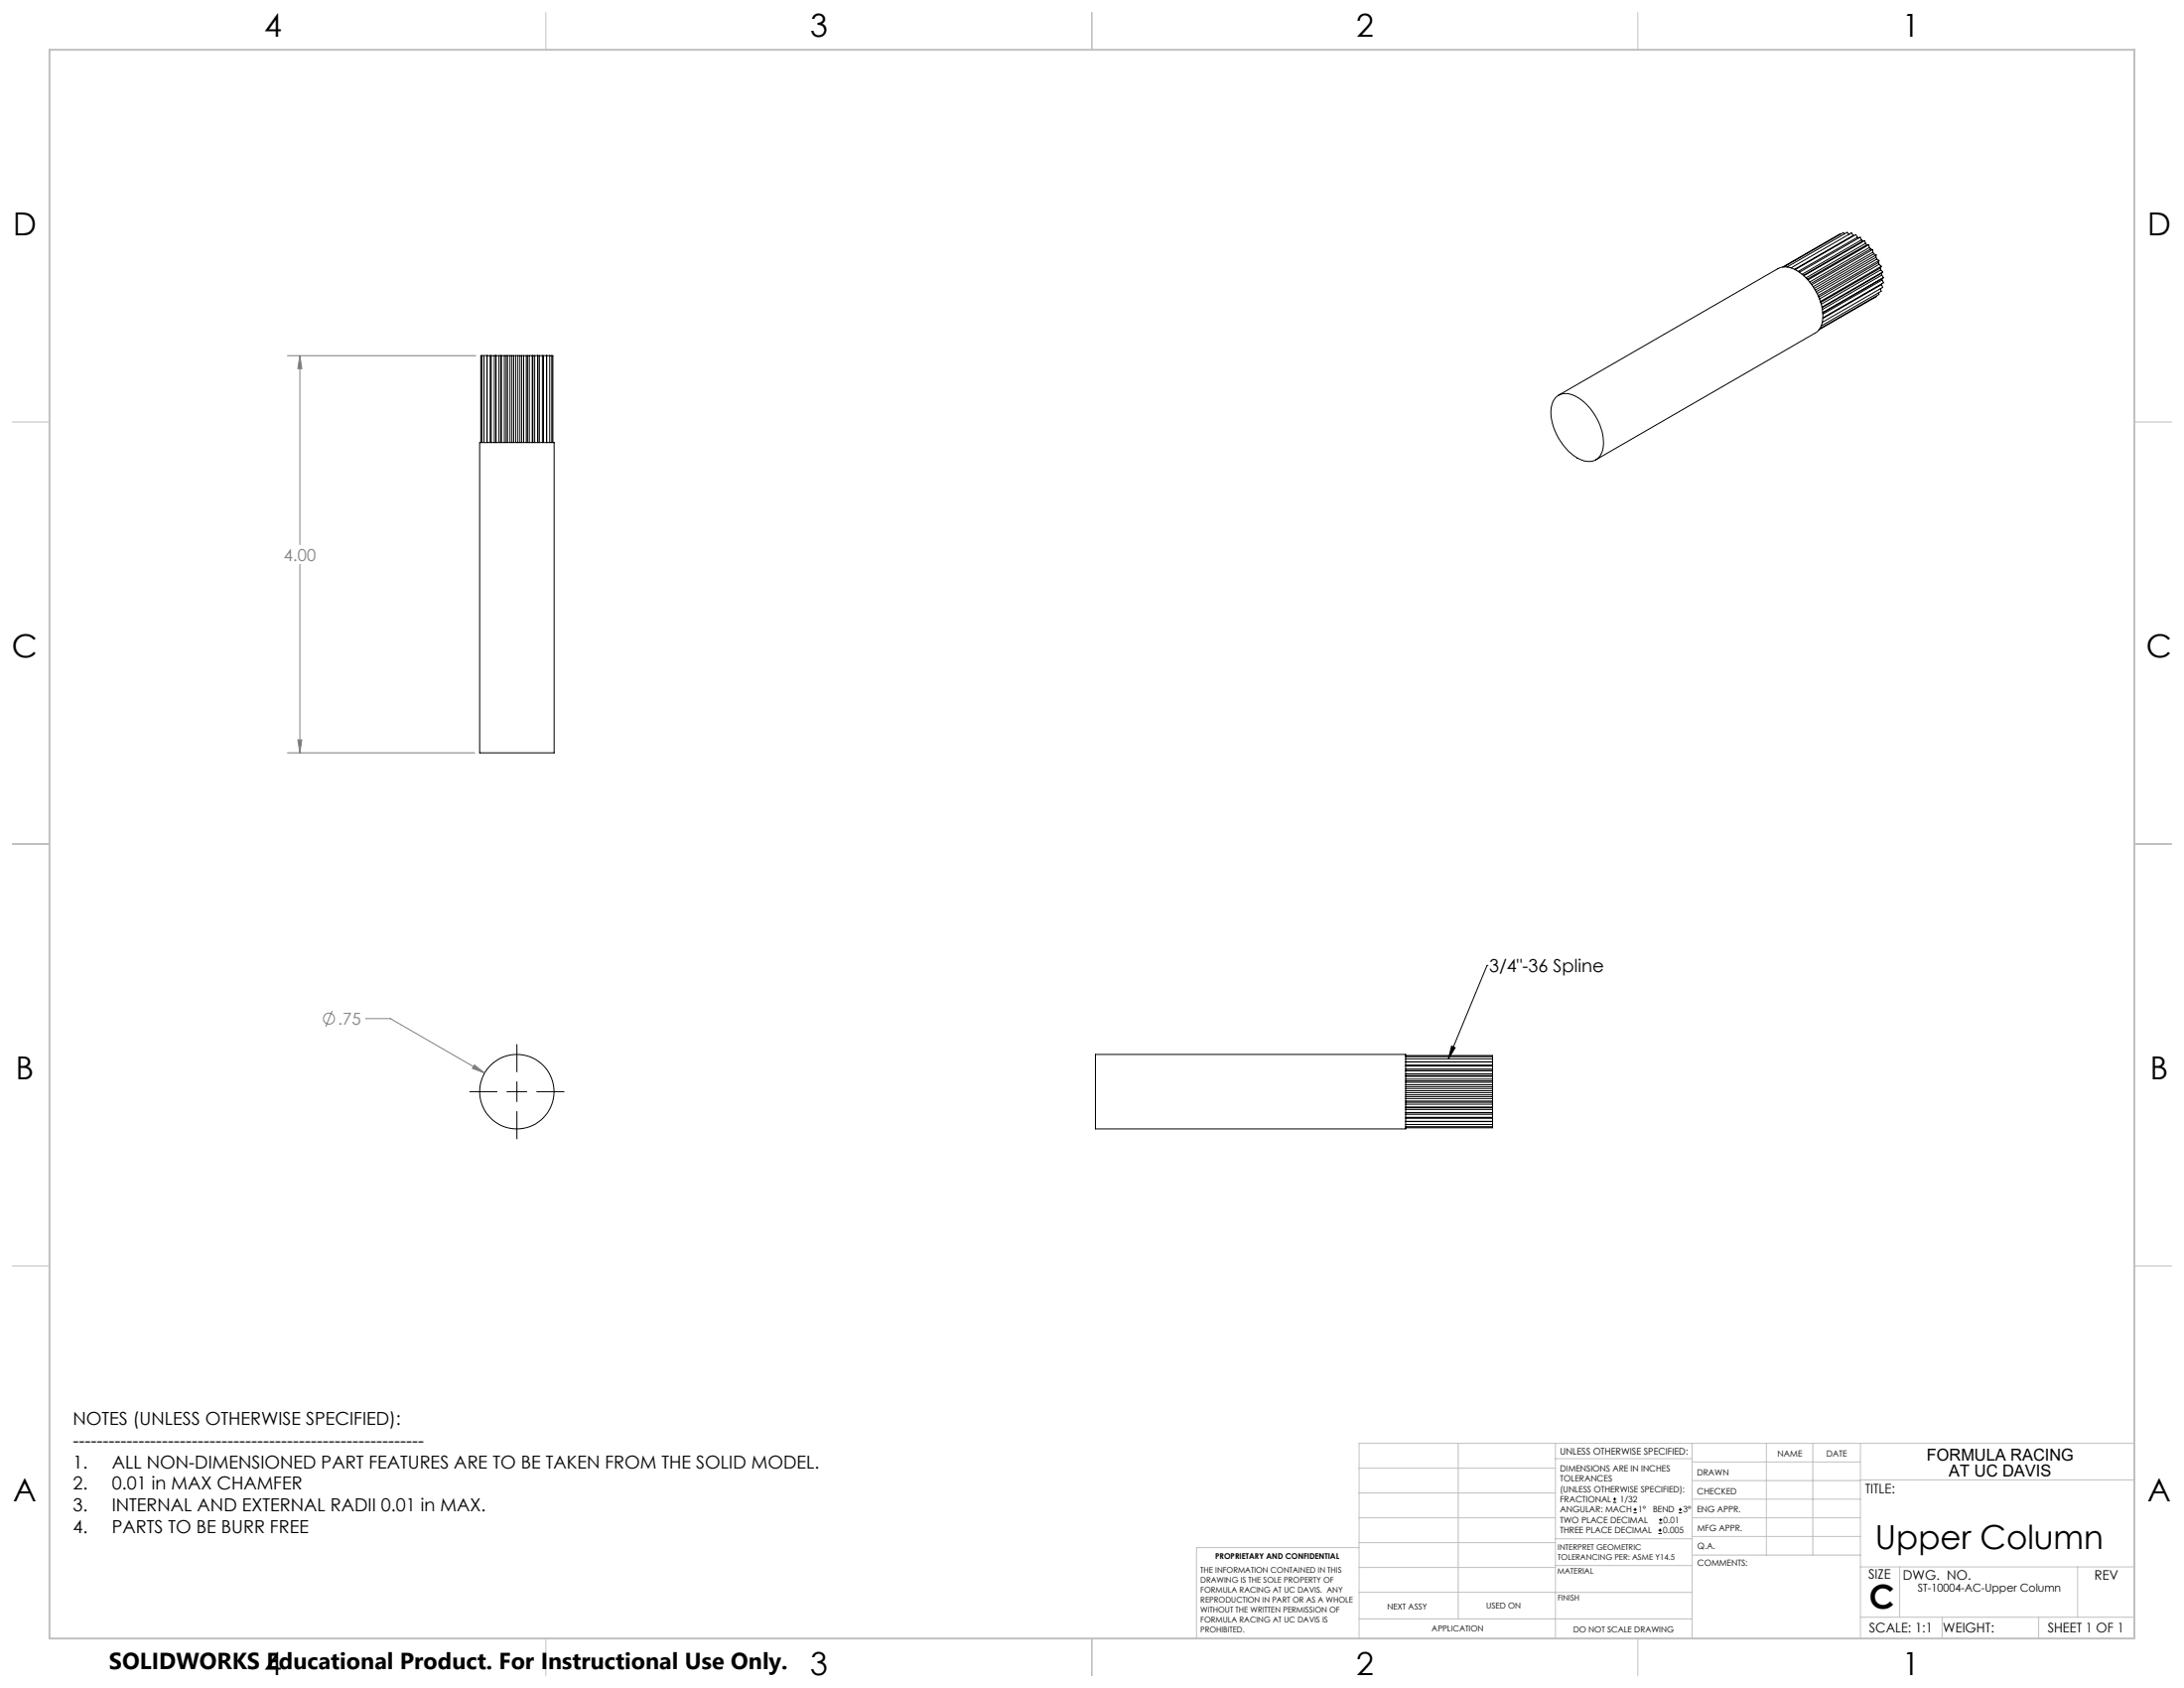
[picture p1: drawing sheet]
<svg xmlns="http://www.w3.org/2000/svg" width="559mm" height="432mm" viewBox="0 0 559 432" stroke-linecap="round" stroke-linejoin="round" font-family="sans-serif">
<g fill="none" stroke="#000" stroke-width=".25">
<path d="M470.9 59.9h-.2l-14.6 8.4M471.9 59.8l-.3-.3-15.1 8.8M473.1 59.9l-.5-.5-15.4 8.9M474.2 60.2l-15.1 8.7M474.2 60.2l.1 .1M474.2 60.2l-.5-.6-15.5 8.9M475.2 60.7l-15.1 8.7M475.2 60.7l-.4-.7-15.5 9M475.2 60.7l.4 .2M476.3 61.4l-15.2 8.8M476.3 61.4l-.3-.7-15.6 8.9M476.3 61.4l.3 .3"/>
<path d="M476.6 61.7l-15.2 8.7M477.1 61.6l-15.6 9M477.1 61.6l.2 .7M477.1 61.6l-.5 .1M477.3 62.3l-15.2 8.8M477.3 62.3l.4 .3M477.7 62.6l-15.3 8.8M477.7 62.6h.5M478.2 62.6l-15.6 9M478.2 62.6l.1 .7M478.3 63.3l-15.3 8.8M478.3 63.3l.3 .4"/>
<path d="M478.6 63.7l-15.3 8.8M478.6 63.7l.5 .2M479.1 63.9l-15.5 8.9M479.1 63.9l.1 .6M479.2 64.5l-15.3 8.8M479.2 64.5l.3 .4M479.5 64.9l-15.3 8.9M479.5 64.9l.5 .3M480 65.8l-15.3 8.8M480 65.8l.2 .5M480 65.2l-15.6 9M480 65.2v.6"/>
<path d="M480 75.8l-14.6 8.5M480.2 66.3l-15.3 8.8M480.2 66.3l.6 .3M480.6 67.2l-15.3 8.8M480.6 67.2l.2 .4M480.7 74.9l.1 .4-15.2 8.8M480.8 66.6l-15.6 9M480.8 66.6l-.2 .6M480.8 67.6l-15.3 8.9M480.8 67.6l.5 .5M481.1 68.6l-15.3 8.8M481.1 68.6l.1 .4"/>
<path d="M481.1 73.9l.2 .6-15.4 8.9M481.2 69l-15.2 8.8M481.2 69l.5 .6M481.3 68.1l-15.5 9M481.3 68.1l-.2 .5M481.4 69.9l-15.2 8.8M481.4 72.8l.3 .7-15.4 8.9M481.4 69.9l.1 .5M481.4 72.8l-15 8.7M481.4 72.6v.2M481.5 70.4l-15.2 8.8M481.5 70.4l.4 .6"/>
<path d="M481.5 71.6l.4 .7-15.5 9M481.5 71.6l-15.1 8.8M481.7 69.6l-15.5 9M481.7 69.6l-.3 .3M481.9 71l-15.5 9M481.9 71l-.4 .2v.4M123.3 91v22.2M123.8 91v22.2M124.6 91v22.2M125.4 91v22.2M125.7 91v22.2M126.5 91v22.2"/>
<path d="M126.9 91v22.2M127.7 91v22.2M128.1 91v22.2M128.3 91v22.2M129 91v22.2M129.5 91v22.2M129.9 91v22.2M130.5 91v22.2M131 91v22.2M131.4 91v22.2M132 91v22.2M132.5 91v22.2"/>
<path d="M133 91v22.2M133.5 91v22.2M134 91v22.2M134.7 91v22.2M135 91v22.2M135.4 91v22.2M136.2 91v22.2M136.3 91v22.2M136.8 91v22.2M137.5 91v22.2M137.6 91v22.2M138 91v22.2"/>
<path d="M138.8 91v22.2M139.1 91v22.2M139.8 91v22.2M139.9 91v22.2M140.7 91v22.2M141.2 91v22.2M122.7 113.2h19.1v79.4h-19.1zM123 113.2v-22.2h18.5v22.2M398 101.7a4.6 4.6 0 0 1 6.1 .3 14.1 14.1 0 0 1 6 13.1 3.8 3.8 0 0 1-6 2.3 14.3 14.3 0 0 1-7.2-13.2l.5-1.6zM398.8 101.1l56.1-32.4a5.3 5.3 0 0 1 5.9 1.3 14 14 0 0 1 5.4 12.7l-.7 1.5-.6 .7-56.6 32.7M380.5 247h.1M380.5 247l-9.9 23.9"/>
<path d="M120.2 279.3h7M129.7 279.3h5.1M132.3 267.2v7M132.3 276.7v5.1M137.3 279.3h7M280.3 269.7h79.4v19.1h-79.4zM359.7 278.4h22.2M359.7 278h22.2M359.7 270h22.2v18.5h-22.2M359.7 279h22.2M359.7 279.5h22.2M359.7 276.9h22.2"/>
<path d="M359.7 276.5h22.2M359.7 277.5h22.2M359.7 275.3h22.2M359.7 275.1h22.2M359.7 276h22.2M359.7 274.7h22.2M359.7 273.9h22.2M359.7 273.5h22.2M359.7 272.7h22.2M359.7 272.5h22.2M359.7 271.7h22.2M359.7 271.6h22.2"/>
<path d="M359.7 270.9h22.2M359.7 270.3h22.2M371.4 267.6l.9 .4-1.7 2.9zM132.3 284.3v7M359.7 280.1h22.2M359.7 280.5h22.2M359.7 281.7h22.2M359.7 281h22.2M359.7 282h22.2M359.7 283.2h22.2M359.7 282.5h22.2M359.7 283.4h22.2"/>
<path d="M359.7 283.8h22.2M359.7 284.6h22.2M359.7 284.7h22.2M359.7 285h22.2M359.7 285.8h22.2M359.7 286.1h22.2M359.7 286.8h22.2M359.7 286.9h22.2M359.7 287.7h22.2M359.7 288.2h22.2M412.7 384.3h.9M412.7 383.5h.9"/>
<path d="M413.1 383.1v.8M418 387h.8M418 386.2h.8M418.4 385.7v.9M424.3 392.3h.9M424.3 391.4h.9M424.5 389.6h.8M424.5 388.8h.8M424.7 391v.9M424.9 388.4v.8M429.5 387h.9M429.5 386.2h.9"/>
<path d="M429.9 385.7v.9"/>
<circle cx="132.2" cy="279.3" r="9.5"/>
</g>
<g fill="none" stroke="#808080" stroke-width=".25">
<path d="M73.6 91h48.1M76.7 91l.5 3.3h-1zM76.7 91v48.3M76.7 144.4v48.2M73.6 192.6h47.9M76.2 189.3h1l-.5 3.3zM85 258.6l-1.6 4M93.5 260.6h6.4l24.1 13.9M121.4 272.4l2.6 2.1-3.1-1.2z"/>
<circle cx="84.2" cy="260.6" r="1.41"/>
</g>
<g fill="none" stroke="#c0c0c0" stroke-width=".25">
<path d="M139.7 3.2v9.5M279.4 3.2v9.5M419.1 3.2v9.5M3.1 107.9h9.6M546.1 107.9h9.5M3.1 215.9h9.6M546.1 215.9h9.5M3.1 323.8h9.6M546.1 323.8h9.5M347.7 375.6h50.3M373.1 369.2v44.9M398 369.2v49.9"/>
<path d="M398 373.1h34.9M432.9 369.2v49.9M432.9 378.7h43.1M432.9 374h43.1M451.9 369.2v28.6M463.8 369.2v28.6M476 369.2v49.9M476 378.6h70.1M546.1 369.2h-198.4v49.9M347.7 394.6h50.3M347.7 388.3h50.3M347.7 381.9h50.3"/>
<path d="M347.7 395.9h-41.6v23.2M398 393.6h35M432.9 383.5h43.1M432.9 388.3h43.1M432.9 393h43.1M433 397.8h43M139.7 419.1v9.6M279.4 419.1v9.6M347.7 414.1h85.2M347.7 401h50.3M347.7 407.3h50.3M398 407.4h34.9"/>
<path d="M398 400.5h35M419.1 419.1v9.6M476 413.7h70.1M476 400.8h70.1M486.1 400.8v12.9M496.9 413.7v5.4M521.6 413.7v5.4M531.6 400.8v12.9"/>
</g>
<path d="M12.7 12.7h533.4v406.4h-533.4z" fill="none" stroke="#c0c0c0" stroke-width=".5"/>
<path d="M371.4 267.6l.9 .4-1.7 2.9z" fill="#000"/>
<path d="M121.4 272.4l-.5 .9 3.1 1.2zM76.7 91l.5 3.3h-1zM76.2 189.3h1l-.5 3.3z" fill="#808080"/>
<g font-size="8.5">
<text x="479.8" y="396.1">Upper Column</text>
<text x="478.3" y="411.4">C</text>
</g>
<g font-size="8.1">
<text x="67.6" y="9.3">4</text>
<text x="207.3" y="9.3">3</text>
<text x="347" y="9.3">2</text>
<text x="486.7" y="9.3">1</text>
<text x="3.3" y="60.1">D</text>
<text x="549.4" y="60.1">D</text>
<text x="3" y="168">C</text>
<text x="549.1" y="168">C</text>
<text x="4" y="276">B</text>
<text x="550.1" y="276">B</text>
<text x="3.3" y="383.9">A</text>
<text x="549.4" y="383.9">A</text>
<text x="67.6" y="428.4">4</text>
<text x="207.3" y="428.4">3</text>
<text x="347" y="428.4">2</text>
<text x="486.7" y="428.4">1</text>
</g>
<text font-size="5.9" x="27.9" y="427">SOLIDWORKS Educational Product. For Instructional Use Only.</text>
<g font-size="4.6">
<text x="381" y="248.7">3/4&quot;-36 Spline</text>
<text x="18.6" y="364.4">NOTES (UNLESS OTHERWISE SPECIFIED):</text>
<text x="18.6" y="370">-----------------------------------------------------------</text>
<text x="18.6" y="375.5">1.</text>
<text x="28.7" y="375.5">ALL NON-DIMENSIONED PART FEATURES ARE TO BE TAKEN FROM THE SOLID MODEL.</text>
<text x="18.6" y="381.1">2.</text>
<text x="28.7" y="381.1">0.01 in MAX CHAMFER</text>
<text x="18.6" y="386.7">3.</text>
<text x="28.7" y="386.7">INTERNAL AND EXTERNAL RADII 0.01 in MAX.</text>
<text x="18.6" y="392.3">4.</text>
<text x="28.7" y="392.3">PARTS TO BE BURR FREE</text>
</g>
<g font-size="4.2" fill="#808080">
<text x="72.6" y="143.4">4.00</text>
<text x="86.5" y="262.2">.75</text>
</g>
<g font-size="4.2">
<text x="493" y="373.5">FORMULA RACING</text>
<text x="498.7" y="377.8">AT UC DAVIS</text>
</g>
<g font-size="3.4">
<text x="477.2" y="381.9">TITLE:</text>
<text x="478.1" y="404">SIZE</text>
<text x="486.9" y="404">DWG. NO.</text>
<text x="535.9" y="404.1">REV</text>
<text x="478.2" y="417.6">SCALE: 1:1</text>
<text x="497.1" y="417.7">WEIGHT:</text>
<text x="523.9" y="417.6">SHEET 1 OF 1</text>
</g>
<text font-size="2.8" x="490.7" y="407.2">ST-10004-AC-Upper Column</text>
<text font-size="2.4" x="399.2" y="372.1">UNLESS OTHERWISE SPECIFIED:</text>
<g font-size="2.2">
<text x="399.2" y="376.4">DIMENSIONS ARE IN INCHES</text>
<text x="434.2" y="377.3">DRAWN</text>
<text x="454.8" y="372.5">NAME</text>
<text x="467.3" y="372.6">DATE</text>
<text x="399.2" y="379">TOLERANCES</text>
<text x="399.2" y="381.7">(UNLESS OTHERWISE SPECIFIED):</text>
<text x="434.3" y="382.2">CHECKED</text>
<text x="399.2" y="389.6">TWO PLACE DECIMAL</text>
<text x="399.2" y="384.3">FRACTIONAL</text>
<text x="399.2" y="387">ANGULAR: MACH</text>
<text x="414.5" y="384.3">1/32</text>
<text x="419.1" y="387">1°</text>
<text x="422.9" y="387">BEND</text>
<text x="425.6" y="389.6">0.01</text>
<text x="430.6" y="387">3°</text>
<text x="434.2" y="386.9">ENG APPR.</text>
<text x="399.2" y="392.3">THREE PLACE DECIMAL</text>
<text x="425.5" y="392.3">0.005</text>
<text x="434.3" y="391.6">MFG APPR.</text>
<text x="434.3" y="396.3">Q.A.</text>
<text x="434.3" y="400.5">COMMENTS:</text>
</g>
<g font-size="2.1">
<text x="354.9" y="411.6">NEXT ASSY</text>
<text x="380.3" y="411.6">USED ON</text>
<text x="366.3" y="417.4">APPLICATION</text>
<text x="402.5" y="417.5">DO NOT SCALE DRAWING</text>
</g>
<g font-size="2">
<text x="310.9" y="398.8">PROPRIETARY AND CONFIDENTIAL</text>
<text x="398.6" y="396.5">INTERPRET GEOMETRIC</text>
<text x="398.6" y="399">TOLERANCING PER: ASME Y14.5</text>
<text x="307.2" y="402.4">THE INFORMATION CONTAINED IN THIS</text>
<text x="307.2" y="404.9">DRAWING IS THE SOLE PROPERTY OF</text>
<text x="307.2" y="407.5">FORMULA RACING AT UC DAVIS. ANY</text>
<text x="398.5" y="402.6">MATERIAL</text>
<text x="307.2" y="410">REPRODUCTION IN PART OR AS A WHOLE</text>
<text x="307.2" y="412.5">WITHOUT THE WRITTEN PERMISSION OF</text>
<text x="398.5" y="409.4">FINISH</text>
<text x="307.2" y="415">FORMULA RACING AT UC DAVIS IS</text>
<text x="307.2" y="417.6">PROHIBITED.</text>
</g>
</svg>
